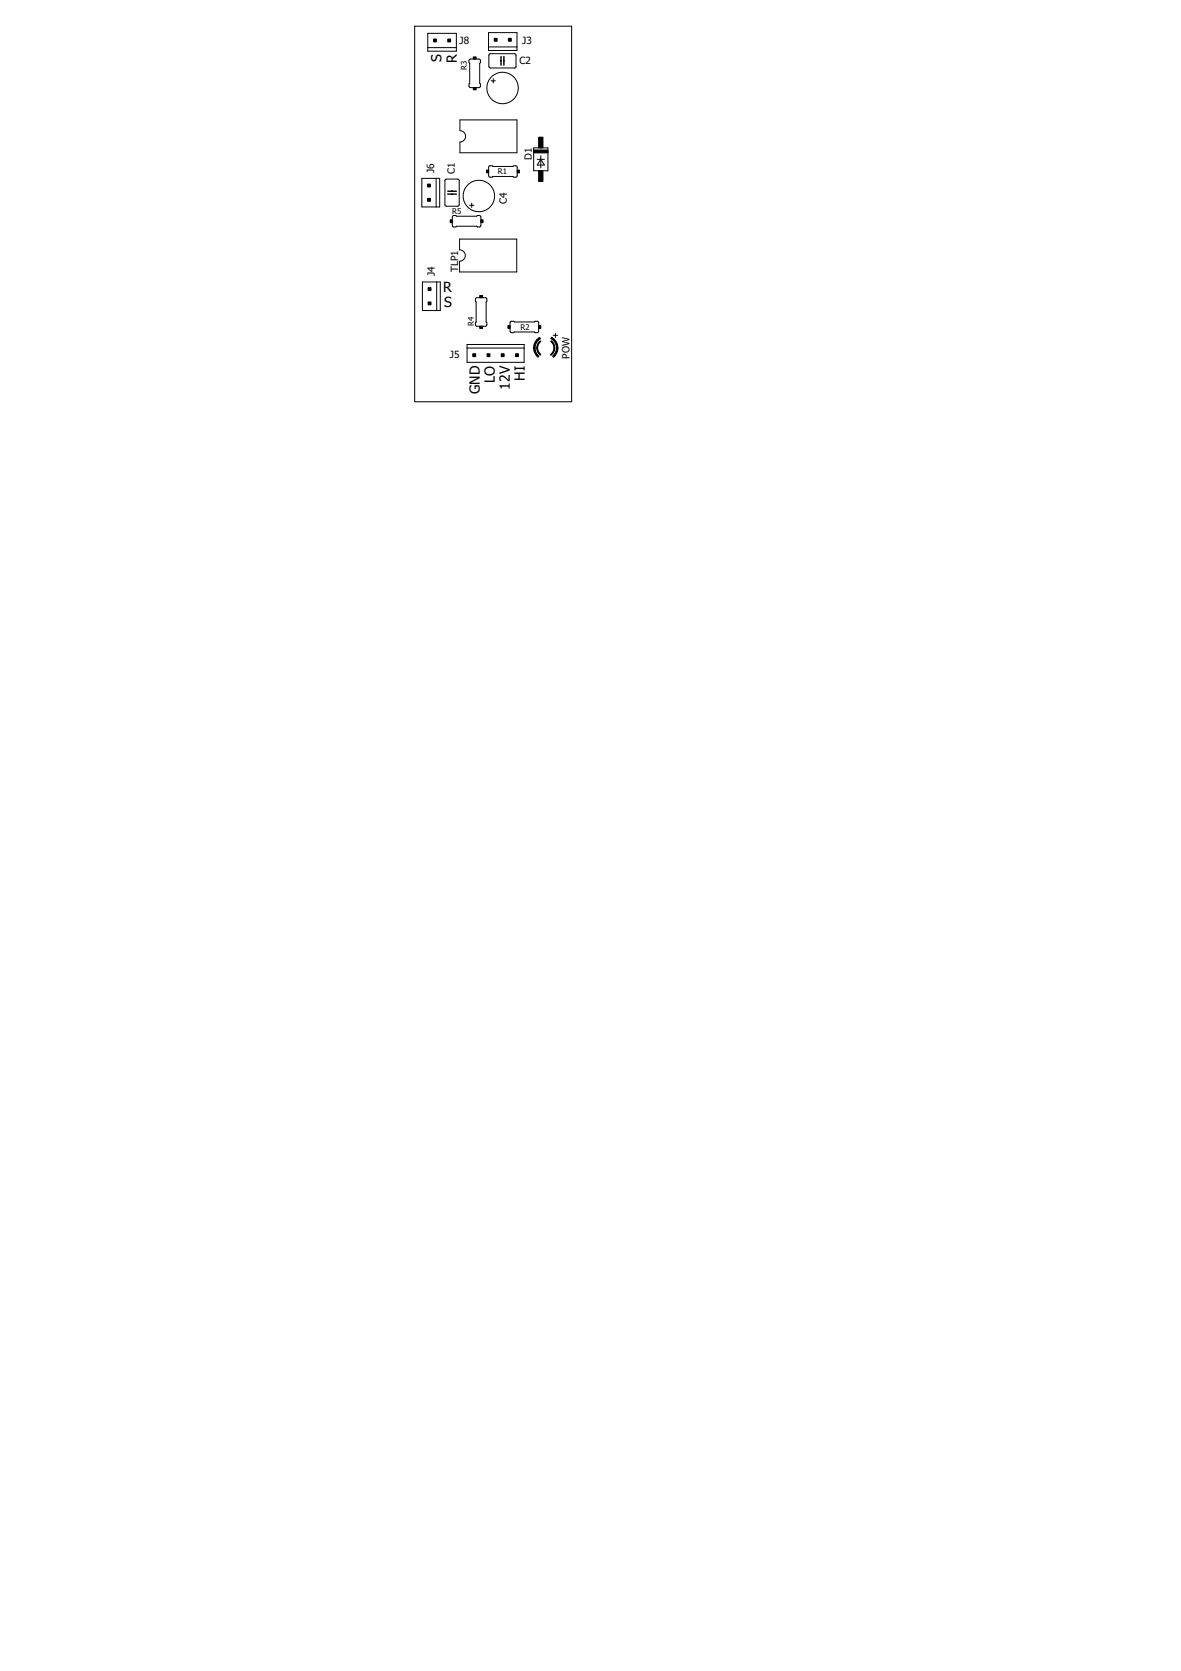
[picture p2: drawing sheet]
<svg xmlns="http://www.w3.org/2000/svg" width="210mm" height="297mm" viewBox="0 0 210 297" stroke-linecap="round" stroke-linejoin="round" font-family="sans-serif">
<g fill="none" stroke="#000" stroke-width=".18">
<path d="M73.7 4.7h27.9v66.7h-27.9zM76 5.9h5.1v3.2h-5.1zM76 8.5h5.1M83.4 10.6l1.7-.1 .3 .1v.5l-.1 .2v3.5l.1 .1v.4l-.2 .3h-1.6l-.2-.2v-.5l.1-.1v-3.5l-.1-.2zM86.8 5.8h5.1v3.2h-5.1zM86.8 8.3h5.1M87 9.6h4.6l.1 .2v2.1l-.2 .2h-4.4l-.2-.3zM87.3 14.4h.8M87.7 14v.8M88.9 10.8h.1M89.6 10.8h.1M75 31.7h3.1v5.1h-3.1z"/>
<path d="M77.5 31.7v5.1M79.1 31.9l2.3-.1 .2 .2-.1 4.6-2.2 .1-.2-.2zM80.3 33.9v.1M80.3 34.5v.1M80.5 38.4l.5-.1 .2 .1h3.5l.1-.1h.5l.2 .3-.1 1.6-.2 .1h-.4l-.1-.1h-3.5l-.2 .1h-.5l-.1-.2zM81.7 21.3h10.2v5.9h-10.2v-1.9a1.02 1.02 0 0 0 1-1.1 1.02 1.02 0 0 0-1-1zM83.5 36.5h.7M83.8 36.1v.8M86.9 29.5l4.3 .1 .1-.1h.5l.1 .2v1.6l-.2 .2h-.4l-.1-.1h-3.6l-.1 .1h-.5l-.2-.3zM94.8 26.3h2.6v4.1h-2.6zM95.5 28.3h1.3M96.1 27.7v2.1"/>
<path d="M96.1 28.3l.7 1h-1.3zM75.1 50.1h3.2v5.1h-3.2zM77.6 50.1v5.1M81.7 42.5h10.1v5.8h-10.1v-1.9a1.02 1.02 0 0 0 1-1 1.02 1.02 0 0 0-1-1zM84.6 53l1.7-.1 .2 .2v.5l-.1 .1v3.5l.1 .2v.3l-.1 .3h-1.6l-.3-.2v-.4l.1-.2v-3.5l-.1-.1zM90.7 57.2h4.3l.1-.1h.5l.1 .3v1.6l-.2 .1h-.4l-.1-.1h-3.6l-.1 .1h-.5l-.1-.2zM98.3 59.6h.8M98.7 59.3v.7M83 61.2h10.2v3.2h-10.2zM83 61.9h10.2"/>
<circle cx="89.3" cy="15.6" r="2.79"/>
<circle cx="85.1" cy="34.8" r="2.79"/>
</g>
<g fill="#000" stroke="#000" stroke-width=".18">
<path d="M77 6.9h.6v.6h-.6zM79.6 6.9h.5v.6h-.5zM84.1 15.6h.5v.4h-.5zM84.1 10.1h.5v.4h-.5zM87.8 6.8h.5v.5h-.5zM90.4 6.8h.5v.5h-.5zM76 35.3h.5v.5h-.5zM76 32.7h.5v.5h-.5zM80 39.1h.4v.5h-.4zM85.5 39.1h.4v.5h-.4zM86.5 30.2h.3v.5h-.3zM91.9 30.2h.4v.5h-.4z"/>
<path d="M94.8 26.7h2.6v.5h-2.6zM95.7 30.4h.8v1.9h-.8zM95.7 24.4h.8v1.9h-.8zM76.1 53.7h.5v.5h-.5zM76.1 51.1h.5v.5h-.5zM85.3 52.5h.5v.4h-.5zM85.3 58h.5v.4h-.5zM90.3 57.9h.4v.5h-.4zM95.7 57.9h.4v.5h-.4zM84 62.9h.5v.5h-.5zM86.6 62.9h.5v.5h-.5zM89.1 62.9h.5v.5h-.5z"/>
<path d="M91.6 62.9h.5v.5h-.5z"/>
</g>
<path d="M89 10.1v1.5M89.6 10.1v1.5M79.6 34h1.5M79.6 34.5h1.5" fill="none" stroke="#000" stroke-width=".25"/>
<g fill="#000" stroke="#000" stroke-width=".18">
<path d="M94.8 61.8h.3l.1 .7 .6 .8-.2 .2-.6-.7z" fill-rule="evenodd"/>
<path d="M95.4 61.8h.1a1.42 1.42 0 0 0 .6 1.2l-.1 .1-.5-.6z" fill-rule="evenodd"/>
<path d="M95.5 60.3l.4-.3 .2 .2-.7 .7-.3 .9h-.3l.2-.9z" fill-rule="evenodd"/>
<path d="M95.9 60.7l.1-.1 .1 .1a1.42 1.42 0 0 0-.6 1.1h-.1l.1-.6z" fill-rule="evenodd"/>
<path d="M98.4 61.8h.2v.2l-.2 .6-.5 .6-.1-.2a1.55 1.55 0 0 0 .6-1.2z" fill-rule="evenodd"/>
<path d="M98.9 61.8h.3l-.1 .6-.3 .7-.4 .4-.2-.2 .6-.8z" fill-rule="evenodd"/>
<path d="M98 60.6l.6 .8v.4h-.2a1.42 1.42 0 0 0-.5-1.1z" fill-rule="evenodd"/>
<path d="M98 59.9l.5 .4a2.05 2.05 0 0 1 .7 1.5h-.3l-.3-.9-.7-.7z" fill-rule="evenodd"/>
</g>
<g font-size="2.5">
<text x="78.5" y="11.1" transform="rotate(-90 78.5 11.1)">S</text>
<text x="81.2" y="11.2" transform="rotate(-90 81.2 11.2)">R</text>
<text x="78.8" y="52">R</text>
<text x="78.9" y="54.7">S</text>
<text x="85.3" y="70.1" transform="rotate(-90 85.3 70.1)">GND</text>
<text x="87.9" y="68.1" transform="rotate(-90 87.9 68.1)">LO</text>
<text x="90.6" y="69.2" transform="rotate(-90 90.6 69.2)">12V</text>
<text x="93.3" y="67.7" transform="rotate(-90 93.3 67.7)">HI</text>
</g>
<g font-size="1.8">
<text x="81.7" y="7.9">J8</text>
<text x="92.4" y="11.3">C2</text>
<text x="92.8" y="7.9">J3</text>
<text x="94.5" y="28.4" transform="rotate(-90 94.5 28.4)">D1</text>
<text x="77.2" y="30.8" transform="rotate(-90 77.2 30.8)">J6</text>
<text x="80.8" y="30.9" transform="rotate(-90 80.8 30.9)">C1</text>
<text x="90.1" y="36.3" transform="rotate(-90 90.1 36.3)">C4</text>
<text x="77.3" y="49.1" transform="rotate(-90 77.3 49.1)">J4</text>
<text x="81.4" y="48.3" transform="rotate(-90 81.4 48.3)">TLP1</text>
<text x="80" y="63.6">J5</text>
<text x="101.2" y="63.8" transform="rotate(-90 101.2 63.8)">POW</text>
</g>
<g font-size="1.4">
<text x="83" y="12.4" transform="rotate(-90 83 12.4)">R3</text>
<text x="88.5" y="31">R1</text>
<text x="80.4" y="38">R5</text>
<text x="84.2" y="58" transform="rotate(-90 84.2 58)">R4</text>
<text x="92.5" y="58.7">R2</text>
</g>
</svg>
